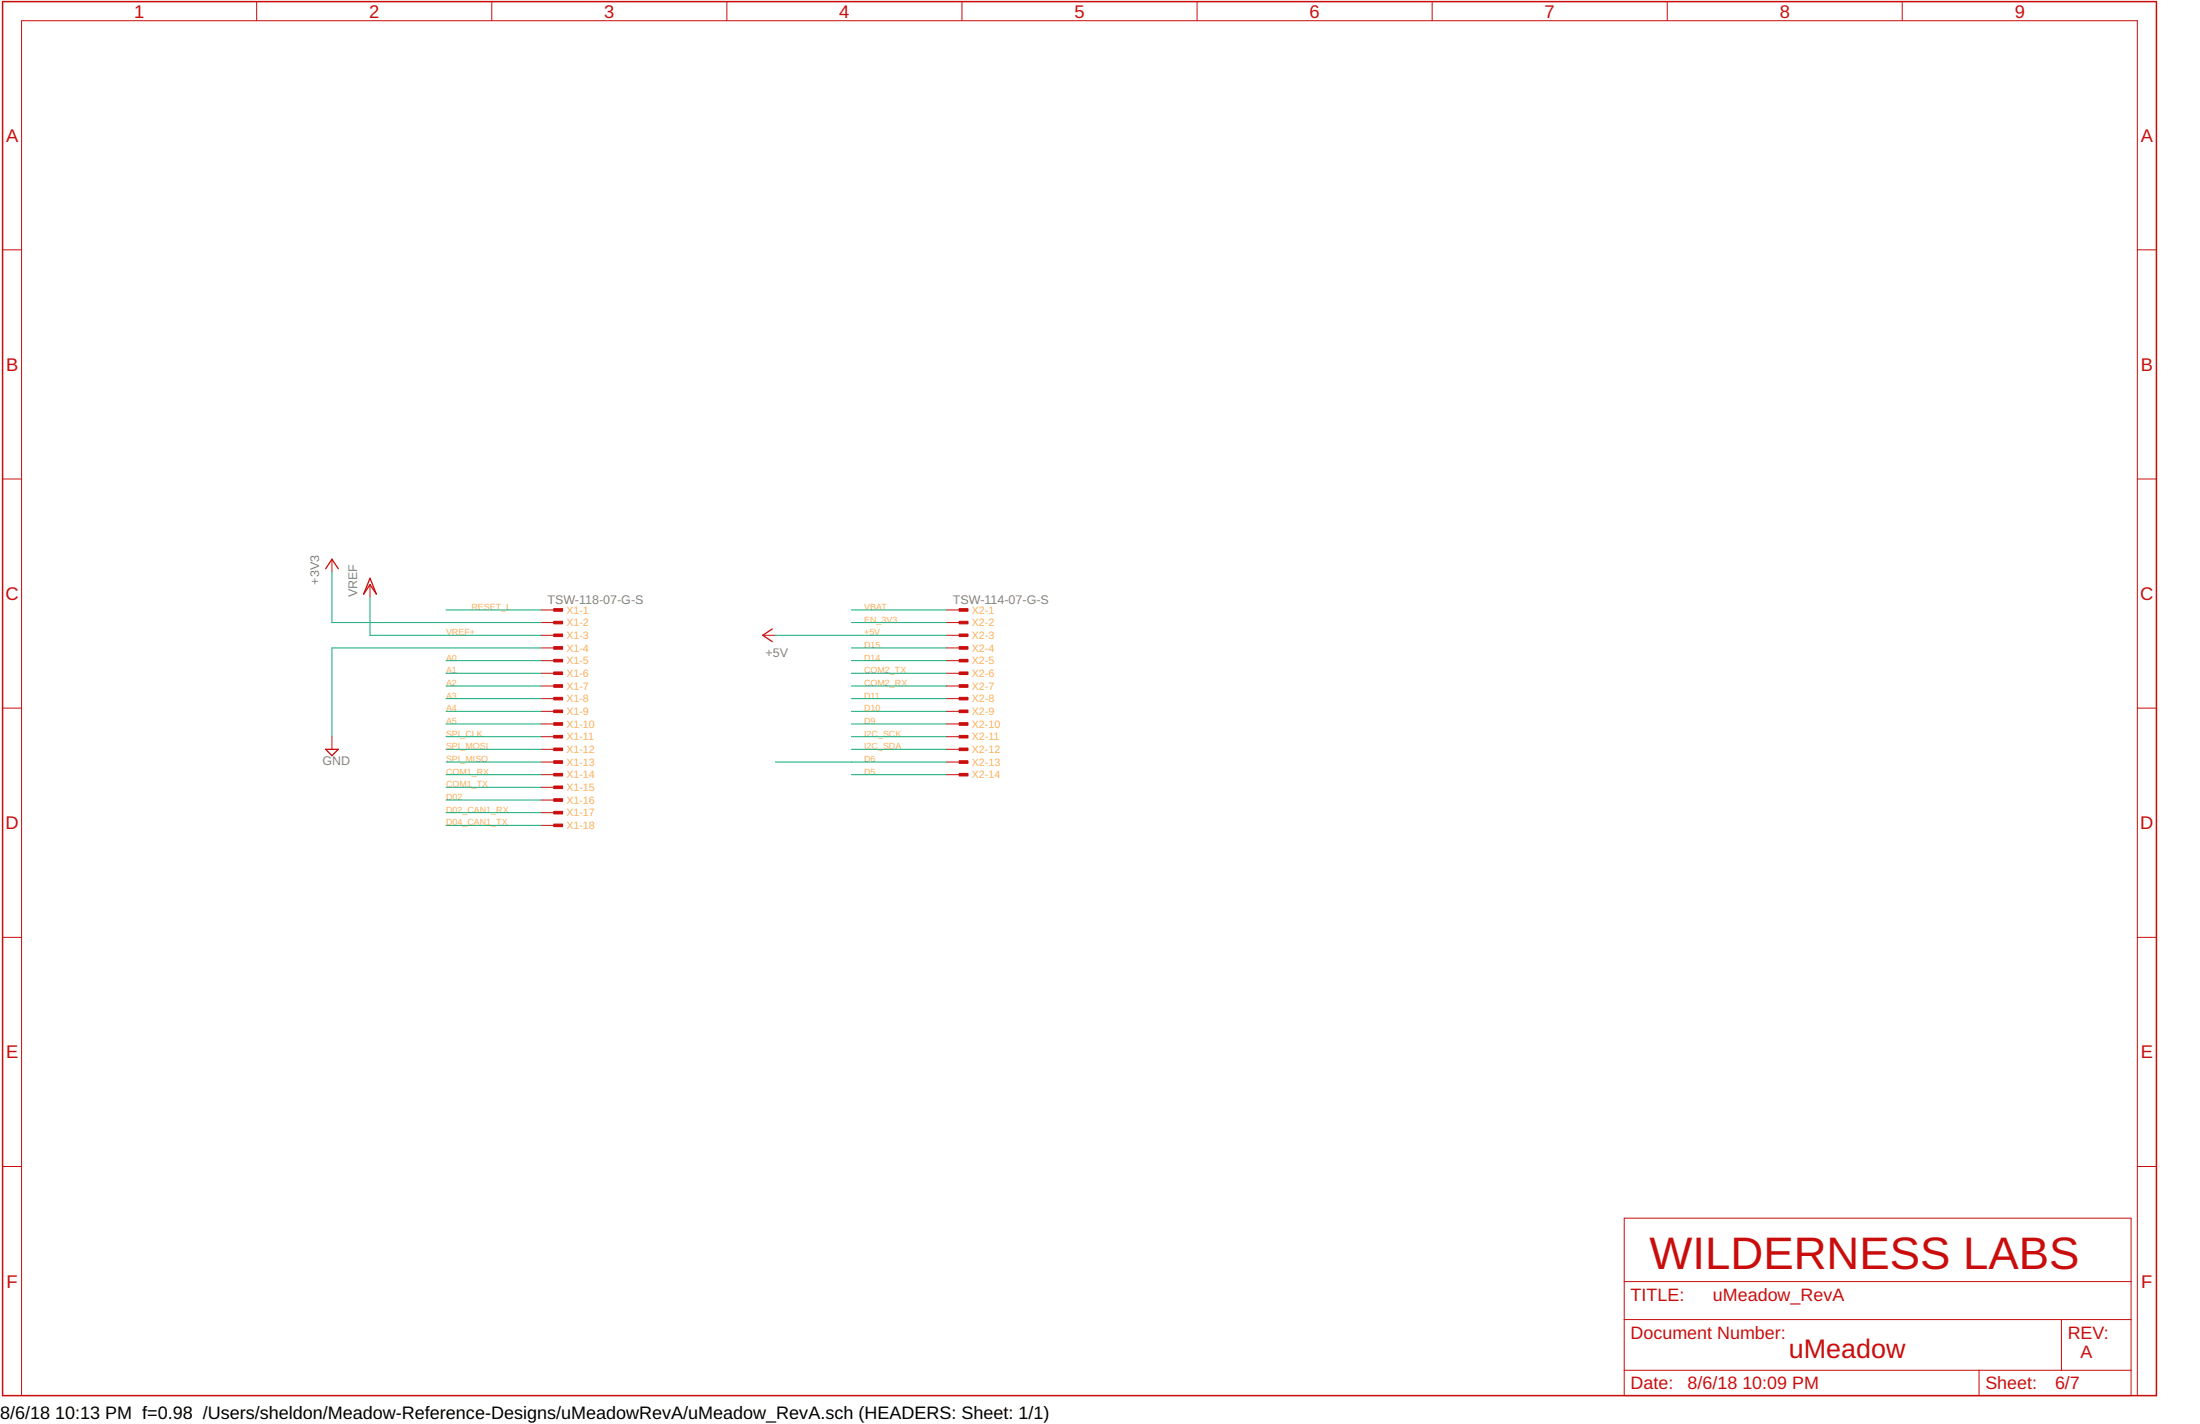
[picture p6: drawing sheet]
<svg xmlns="http://www.w3.org/2000/svg" width="432mm" height="279mm" viewBox="0 0 432 279" stroke-linecap="round" stroke-linejoin="round" font-family="sans-serif">
<path d="M.5 .3h422.7v273.5h-422.7z" fill="none" stroke="#c90d0c" stroke-width=".3"/>
<g fill="none" stroke="#c90d0c" stroke-width=".2">
<path d="M50.4 .3v3.8M96.5 .3v3.8M142.7 .3v3.8M188.8 .3v3.8M234.9 .3v3.8M281.1 .3v3.8M327.2 .3v3.8M373.4 .3v3.8M.5 49h3.7M419.5 49h3.7M.5 94h3.7M419.5 94h3.7"/>
<path d="M65.2 109.7v2.5M72.6 114.7v2.5M106.2 119.7h2.5M185.8 119.7h2.5M.5 138.9h3.7M106.2 122.2h2.5M106.2 124.7h2.5M106.2 127.1h2.5M106.2 129.6h2.5M106.2 132.1h2.5M106.2 134.6h2.5M106.2 137.1h2.5"/>
<path d="M106.2 139.6h2.5M149.7 124.7h2.5M185.8 122.2h2.5M185.8 124.7h2.5M185.8 127.1h2.5M185.8 129.6h2.5M185.8 132.1h2.5M185.8 134.6h2.5M185.8 137.1h2.5M185.8 139.6h2.5M419.5 138.9h3.7M65.2 144.5v2.5"/>
<path d="M106.2 142h2.5M106.2 144.5h2.5M106.2 147h2.5M106.2 149.5h2.5M106.2 152h2.5M106.2 154.5h2.5M106.2 157h2.5M106.2 159.4h2.5M185.8 142h2.5M185.8 144.5h2.5M185.8 147h2.5M185.8 149.5h2.5"/>
<path d="M185.8 152h2.5M106.2 161.9h2.5M.5 183.9h3.7M419.5 183.9h3.7M.5 228.9h3.7M318.8 239h99.5v34.8h-99.5zM419.5 228.9h3.7M318.8 258.9h99.5M318.8 251.5h99.5M404.6 258.9v10M4.2 273.8v-269.7h415.3v269.7M318.8 268.9h99.5"/>
<path d="M388.4 268.9v4.9"/>
</g>
<g fill="#c90d0c" stroke="#c90d0c" stroke-width=".2">
<path d="M108.7 119.4h1.7v.5h-1.7z"/>
<path d="M108.7 121.9h1.7v.5h-1.7z"/>
<path d="M108.7 124.4h1.7v.5h-1.7z"/>
<path d="M108.7 126.9h1.7v.5h-1.7z"/>
<path d="M108.7 129.4h1.7v.5h-1.7z"/>
<path d="M108.7 131.8h1.7v.6h-1.7z"/>
<path d="M108.7 134.3h1.7v.6h-1.7z"/>
<path d="M108.7 136.8h1.7v.5h-1.7z"/>
<path d="M108.7 139.3h1.7v.5h-1.7z"/>
<path d="M108.7 141.8h1.7v.5h-1.7z"/>
<path d="M108.7 144.3h1.7v.5h-1.7z"/>
<path d="M108.7 146.8h1.7v.5h-1.7z"/>
<path d="M108.7 149.3h1.7v.5h-1.7z"/>
<path d="M108.7 151.7h1.7v.6h-1.7z"/>
<path d="M108.7 154.2h1.7v.5h-1.7z"/>
<path d="M108.7 156.7h1.7v.5h-1.7z"/>
<path d="M108.7 159.2h1.7v.5h-1.7z"/>
<path d="M108.7 161.7h1.7v.5h-1.7z"/>
<path d="M188.3 119.4h1.7v.5h-1.7z"/>
<path d="M188.3 121.9h1.7v.5h-1.7z"/>
<path d="M188.3 124.4h1.7v.5h-1.7z"/>
<path d="M188.3 126.9h1.7v.5h-1.7z"/>
<path d="M188.3 129.4h1.7v.5h-1.7z"/>
<path d="M188.3 131.8h1.7v.6h-1.7z"/>
<path d="M188.3 134.3h1.7v.6h-1.7z"/>
<path d="M188.3 136.8h1.7v.5h-1.7z"/>
<path d="M188.3 139.3h1.7v.5h-1.7z"/>
<path d="M188.3 141.8h1.7v.5h-1.7z"/>
<path d="M188.3 144.3h1.7v.5h-1.7z"/>
<path d="M188.3 146.8h1.7v.5h-1.7z"/>
<path d="M188.3 149.3h1.7v.5h-1.7z"/>
<path d="M188.3 151.7h1.7v.6h-1.7z"/>
</g>
<path d="M63.9 111.6l1.3-1.9 1.2 1.9M72.6 113.5l1.3 3.1-1.3-1.9-1.2 1.9zM151.6 123.4l-1.9 1.3 1.9 1.2M63.9 147h2.5l-1.2 1.3z" fill="none" stroke="#c90d0c" stroke-width=".25"/>
<g fill="none" stroke="#0dab76" stroke-width=".2">
<path d="M65.2 112.2v10h41M72.6 117.2v7.5h33.6M87.5 119.7h18.7M167.1 119.7h18.7M87.5 129.6h18.7M87.5 132.1h18.7M87.5 134.6h18.7M87.5 137.1h18.7M87.5 139.6h18.7M106.2 127.1h-41v17.4M152.2 124.7h33.6M167.1 129.6h18.7"/>
<path d="M167.1 132.1h18.7M167.1 134.6h18.7M167.1 137.1h18.7M167.1 139.6h18.7M167.1 127.1h18.7M167.1 122.2h18.7M87.5 142h18.7M87.5 144.5h18.7M87.5 147h18.7M87.5 149.5h18.7M87.5 152h18.7M87.5 154.5h18.7"/>
<path d="M87.5 157h18.7M87.5 159.4h18.7M152.2 149.5h33.6M167.1 142h18.7M167.1 144.5h18.7M167.1 147h18.7M167.1 152h18.7M87.5 161.9h18.7"/>
</g>
<text font-size="8.9" fill="#c90d0c" x="323.8" y="249">WILDERNESS LABS</text>
<text font-size="5.3" fill="#c90d0c" x="351.1" y="266.4">uMeadow</text>
<g font-size="3.6" fill="#c90d0c">
<text x="26.3" y="3.5">1</text>
<text x="72.5" y="3.5">2</text>
<text x="118.6" y="3.5">3</text>
<text x="164.7" y="3.5">4</text>
<text x="210.9" y="3.5">5</text>
<text x="257" y="3.5">6</text>
<text x="303.2" y="3.5">7</text>
<text x="349.3" y="3.5">8</text>
<text x="395.4" y="3.5">9</text>
<text x="1.2" y="27.8">A</text>
<text x="420.2" y="27.8">A</text>
<text x="1.2" y="72.8">B</text>
<text x="420.2" y="72.8">B</text>
<text x="1.1" y="117.7">C</text>
<text x="420.1" y="117.7">C</text>
<text x="1.1" y="162.7">D</text>
<text x="420.1" y="162.7">D</text>
<text x="1.2" y="207.7">E</text>
<text x="420.2" y="207.7">E</text>
<text x="1.3" y="252.6">F</text>
<text x="420.3" y="252.6">F</text>
</g>
<g font-size="3.5" fill="#c90d0c">
<text x="320" y="255.2">TITLE:</text>
<text x="336.2" y="255.2">uMeadow_RevA</text>
<text x="320" y="262.6">Document Number:</text>
<text x="405.8" y="262.6">REV:</text>
<text x="408.3" y="266.4">A</text>
<text x="320" y="272.6">Date:</text>
<text x="331.2" y="272.6">8/6/18</text>
<text x="342" y="272.6">10:09 PM</text>
<text x="389.7" y="272.6">Sheet:</text>
<text x="403.3" y="272.6">6/7</text>
</g>
<g font-size="3.5">
<text x="0" y="278.4">8/6/18</text>
<text x="10.8" y="278.4">10:13 PM f=0.98 /Users/sheldon/Meadow-Reference-Designs/uMeadowRevA/uMeadow_RevA.sch (HEADERS: Sheet: 1/1)</text>
</g>
<g font-size="2.5" fill="#808080">
<text x="62.7" y="114.7" transform="rotate(-90 62.7 114.7)">+3V3</text>
<text x="70.1" y="117.2" transform="rotate(-90 70.1 117.2)">VREF</text>
<text x="107.4" y="118.4">TSW-118-07-G-S</text>
<text x="187" y="118.4">TSW-114-07-G-S</text>
<text x="150.2" y="128.9">+5V</text>
<text x="63.3" y="150.1">GND</text>
</g>
<g font-size="2.1" fill="#fbaf5c">
<text x="111.2" y="120.4">X1-1</text>
<text x="111.2" y="122.9">X1-2</text>
<text x="111.2" y="125.4">X1-3</text>
<text x="190.7" y="120.4">X2-1</text>
<text x="190.7" y="122.9">X2-2</text>
<text x="190.7" y="125.4">X2-3</text>
<text x="111.2" y="127.9">X1-4</text>
<text x="111.2" y="130.4">X1-5</text>
<text x="190.7" y="127.9">X2-4</text>
<text x="190.7" y="130.4">X2-5</text>
<text x="111.2" y="132.9">X1-6</text>
<text x="111.2" y="135.3">X1-7</text>
<text x="111.2" y="137.8">X1-8</text>
<text x="190.7" y="132.9">X2-6</text>
<text x="190.7" y="135.3">X2-7</text>
<text x="190.7" y="137.8">X2-8</text>
<text x="111.2" y="140.3">X1-9</text>
<text x="111.2" y="142.8">X1-10</text>
<text x="190.7" y="140.3">X2-9</text>
<text x="190.7" y="142.8">X2-10</text>
<text x="111.2" y="145.3">X1-11</text>
<text x="111.2" y="147.8">X1-12</text>
<text x="190.7" y="145.3">X2-11</text>
<text x="190.7" y="147.8">X2-12</text>
<text x="111.2" y="150.3">X1-13</text>
<text x="111.2" y="152.7">X1-14</text>
<text x="111.2" y="155.2">X1-15</text>
<text x="190.7" y="150.3">X2-13</text>
<text x="190.7" y="152.7">X2-14</text>
<text x="111.2" y="157.7">X1-16</text>
<text x="111.2" y="160.2">X1-17</text>
<text x="111.2" y="162.7">X1-18</text>
</g>
<g font-size="1.8" fill="#fbaf5c">
<text x="92.5" y="119.7">RESET_L</text>
<text x="169.6" y="119.7">VBAT</text>
<text x="87.5" y="124.6">VREF+</text>
<text x="169.6" y="124.6">+5V</text>
<text x="169.6" y="122.2">EN_3V3</text>
<text x="87.5" y="129.6">A0</text>
<text x="169.6" y="129.6">D14</text>
<text x="169.6" y="127.1">D15</text>
<text x="87.5" y="132.1">A1</text>
<text x="87.5" y="134.6">A2</text>
<text x="87.5" y="137.1">A3</text>
<text x="169.6" y="137.1">D11</text>
<text x="169.6" y="132.1">COM2_TX</text>
<text x="169.6" y="134.6">COM2_RX</text>
<text x="87.5" y="139.6">A4</text>
<text x="87.5" y="142.1">A5</text>
<text x="169.6" y="142.1">D9</text>
<text x="169.6" y="139.6">D10</text>
<text x="87.5" y="144.5">SPI_CLK</text>
<text x="87.5" y="147">SPI_MOSI</text>
<text x="87.5" y="149.5">SPI_MISO</text>
<text x="169.6" y="149.5">D6</text>
<text x="169.6" y="147">I2C_SDA</text>
<text x="169.6" y="144.5">I2C_SCK</text>
<text x="87.5" y="152">COM1_RX</text>
<text x="87.5" y="154.5">COM1_TX</text>
<text x="169.6" y="152">D5</text>
<text x="87.5" y="157">D02</text>
<text x="87.5" y="159.5">D02_CAN1_RX</text>
<text x="87.5" y="161.9">D04_CAN1_TX</text>
</g>
</svg>
